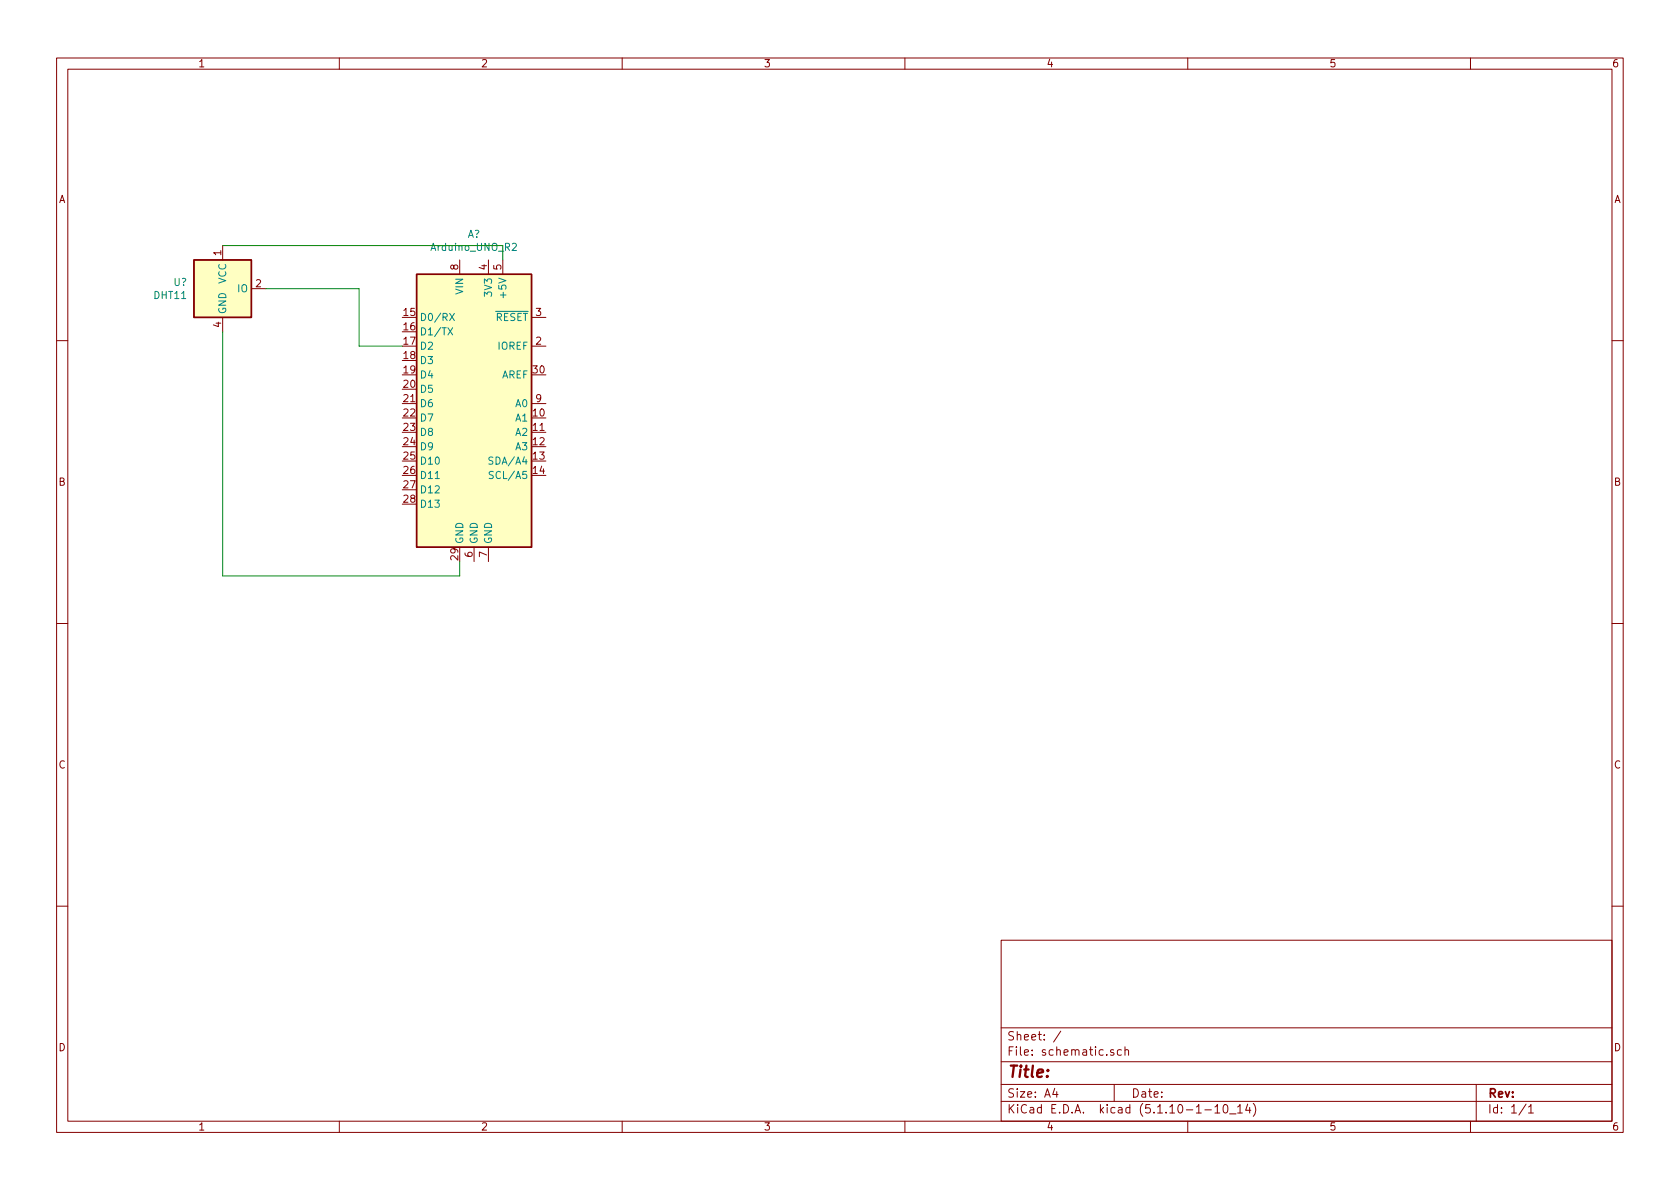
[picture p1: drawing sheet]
<svg xmlns="http://www.w3.org/2000/svg" width="297mm" height="210mm" viewBox="0 0 297 210" stroke-linecap="round" stroke-linejoin="round" font-family="sans-serif">
<g fill="none" stroke="#840000" stroke-width=".18">
<path d="M10 10.3h277v189.9h-277zM12 12.2h273v186.1h-273zM60 10.3v1.9M110 10.3v1.9M160 10.3v1.9M210 10.3v1.9M260 10.3v1.9M39.4 43.4v2.6M39.4 56.1v2.6M44.4 51h2.6M81.3 46v2.5M86.4 46v2.5"/>
<path d="M88.9 46v2.5M94 56.1h2.5M10 60.2h2M94 61.2h2.5M94 71.4h2.5M285 60.2h2M83.8 96.8v2.5M86.4 96.8v2.5M10 110.3h2M285 110.3h2M10 160.2h2M177 166.3h108v32h-108z"/>
<path d="M285 160.2h2M60 198.3v1.9M110 198.3v1.9M160 198.3v1.9M177 194.8h108M177 191.8h108M177 187.8h108M177 181.8h108M186.5 192.5l-.4 1h1M186.8 193v1M187.6 182.3l-1.3 2M196.9 185.7l-.4-.1-.2 .2 .1 .2 .5 .2v.3h-.6"/>
<path d="M197 191.8v3M198.3 185.7l-.5-.1-.2 .3v.6l.2 .1 .5-.1M198.9 185.7l.2-.1 .4 .1v.9M198.9 185.1v1.5M210 198.3v1.9M213 196.3h1.2M214.8 195.8l.4-.5v1.5M214.8 196.8h.9M216.4 195.5l.3-.2a.94 .94 0 0 1 0 1.5l-.4-.3v-.6zM217.4 197h1.1M218.8 195.8l.5-.5v1.5M218.8 196.8h.9"/>
<path d="M220.6 195.2l-.4 1.1h1M221 195.8v1M221.6 195.1a1.71 1.71 0 0 1 0 2.3M260 198.3v1.9M261 191.8v6.5M269.8 195.2l-1.2 2M270.3 195.8l.4-.5v1.5M270.3 196.8h.8"/>
</g>
<g fill="#ffffc2" stroke="#ffffc2" stroke-width=".18">
<path d="M73.7 48.5h20.3v48.3h-20.3z"/>
<path d="M34.3 46h10.1v10.1h-10.1z"/>
</g>
<path d="M34.3 46h10.1v10.1h-10.1zM73.7 48.5h20.3v48.3h-20.3z" fill="none" stroke="#840000" stroke-width=".25"/>
<path d="M79.2 58l.8 1.2M79.5 55.4l.8 1.3M80 58l-.8 1.2M80.3 55.4l-.8 1.3M90.6 43.1l.5-.1 .2 .4-.8 .9h.8M87.1 80.9l-.4-.1-.2 .1v.5l.5 .2 .1 .3-.2 .2-.5-.1M87.2 83.4h-.5l-.2 .1v.3l.6 .3 .1 .3-.2 .2h-.5" fill="none" stroke="#008484" stroke-width=".18"/>
<path d="M39.4 43.4h49.5v2.6M39.4 58.7v43.1h41.9v-2.5M47 51h16.5v10.2h7.6" fill="none" stroke="#008400" stroke-width=".18"/>
<text font-size="2.8" fill="#840000" x="178" y="190.5">Title:</text>
<g font-size="2.1" fill="#840000">
<text x="178" y="184">Sheet: /</text>
<text x="178" y="186.7">File: schematic.sch</text>
<text x="178" y="196.9">KiCad E.D.A. kicad (5.1.10-1-10_14)</text>
<text x="178" y="194.1">Size: A4</text>
<text x="200" y="194.1">Date:</text>
<text x="263" y="194.1">Rev:</text>
<text x="263" y="196.9">Id: 1/1</text>
</g>
<g font-size="1.8" fill="#840000">
<text x="35" y="11.9">1</text>
<text x="85" y="11.9">2</text>
<text x="135" y="11.9">3</text>
<text x="185" y="11.9">4</text>
<text x="235" y="11.9">5</text>
<text x="285" y="11.9">6</text>
<text x="10.4" y="35.9">A</text>
<text x="285.4" y="35.9">A</text>
<text x="39.1" y="45.2" transform="rotate(-90 39.1 45.2)">1</text>
<text x="81" y="47.7" transform="rotate(-90 81 47.7)">8</text>
<text x="86.1" y="47.7" transform="rotate(-90 86.1 47.7)">4</text>
<text x="88.6" y="47.7" transform="rotate(-90 88.6 47.7)">5</text>
<text x="45.2" y="50.8">2</text>
<text x="39.1" y="57.9" transform="rotate(-90 39.1 57.9)">4</text>
<text x="71.4" y="55.9">15</text>
<text x="71.4" y="58.4">16</text>
<text x="94.8" y="55.9">3</text>
<text x="71.4" y="61">17</text>
<text x="71.4" y="63.5">18</text>
<text x="94.8" y="61">2</text>
<text x="71.4" y="66">19</text>
<text x="71.4" y="68.6">20</text>
<text x="71.4" y="71.1">21</text>
<text x="94.3" y="66">30</text>
<text x="94.8" y="71.1">9</text>
<text x="71.4" y="73.7">22</text>
<text x="71.4" y="76.2">23</text>
<text x="94.3" y="73.7">10</text>
<text x="94.3" y="76.2">11</text>
<text x="71.4" y="78.7">24</text>
<text x="71.4" y="81.3">25</text>
<text x="71.4" y="83.8">26</text>
<text x="94.3" y="78.7">12</text>
<text x="94.3" y="81.3">13</text>
<text x="94.3" y="83.8">14</text>
<text x="10.4" y="85.9">B</text>
<text x="71.4" y="86.4">27</text>
<text x="71.4" y="88.9">28</text>
<text x="285.4" y="85.9">B</text>
<text x="81" y="99" transform="rotate(-90 81 99)">29</text>
<text x="83.6" y="98.5" transform="rotate(-90 83.6 98.5)">6</text>
<text x="86.1" y="98.5" transform="rotate(-90 86.1 98.5)">7</text>
<text x="10.4" y="135.9">C</text>
<text x="285.4" y="135.9">C</text>
<text x="10.4" y="185.9">D</text>
<text x="285.4" y="185.9">D</text>
<text x="35" y="199.9">1</text>
<text x="85" y="199.9">2</text>
<text x="135" y="199.9">3</text>
<text x="185" y="199.9">4</text>
<text x="235" y="199.9">5</text>
<text x="285" y="199.9">6</text>
</g>
<g font-size="1.8" fill="#008484">
<text x="76.4" y="44.4">Arduino_UNO_R2</text>
<text x="82.7" y="42.1">A?</text>
<text x="27.3" y="52.9">DHT11</text>
<text x="30.7" y="50.6">U?</text>
<text x="40" y="50.2" transform="rotate(-90 40 50.2)">VCC</text>
<text x="42.1" y="51.7">IO</text>
<text x="81.9" y="52" transform="rotate(-90 81.9 52)">VIN</text>
<text x="87" y="52.2" transform="rotate(-90 87 52.2)">3V3</text>
<text x="89.5" y="52.2" transform="rotate(-90 89.5 52.2)">+5V</text>
<text x="40" y="55.6" transform="rotate(-90 40 55.6)">GND</text>
<text x="74.2" y="56.8">D0/RX</text>
<text x="74.2" y="59.3">D1/TX</text>
<text x="87.6" y="56.8">RESET</text>
<text x="74.2" y="61.8">D2</text>
<text x="74.2" y="64.4">D3</text>
<text x="88.1" y="61.8">IOREF</text>
<text x="74.2" y="66.9">D4</text>
<text x="74.2" y="69.5">D5</text>
<text x="88.6" y="66.9">AREF</text>
<text x="74.2" y="72">D6</text>
<text x="74.2" y="74.5">D7</text>
<text x="74.2" y="77.1">D8</text>
<text x="91.2" y="74.5">A1</text>
<text x="91.2" y="77.1">A2</text>
<text x="91.2" y="72">A0</text>
<text x="74.2" y="79.6">D9</text>
<text x="74.2" y="82.2">D10</text>
<text x="87" y="82.2">SDA/A4</text>
<text x="91.2" y="79.6">A3</text>
<text x="74.2" y="84.7">D11</text>
<text x="74.2" y="87.2">D12</text>
<text x="74.2" y="89.8">D13</text>
<text x="87.2" y="84.7">SCL/A5</text>
<text x="81.9" y="96.3" transform="rotate(-90 81.9 96.3)">GND</text>
<text x="84.5" y="96.3" transform="rotate(-90 84.5 96.3)">GND</text>
<text x="87" y="96.3" transform="rotate(-90 87 96.3)">GND</text>
</g>
</svg>
